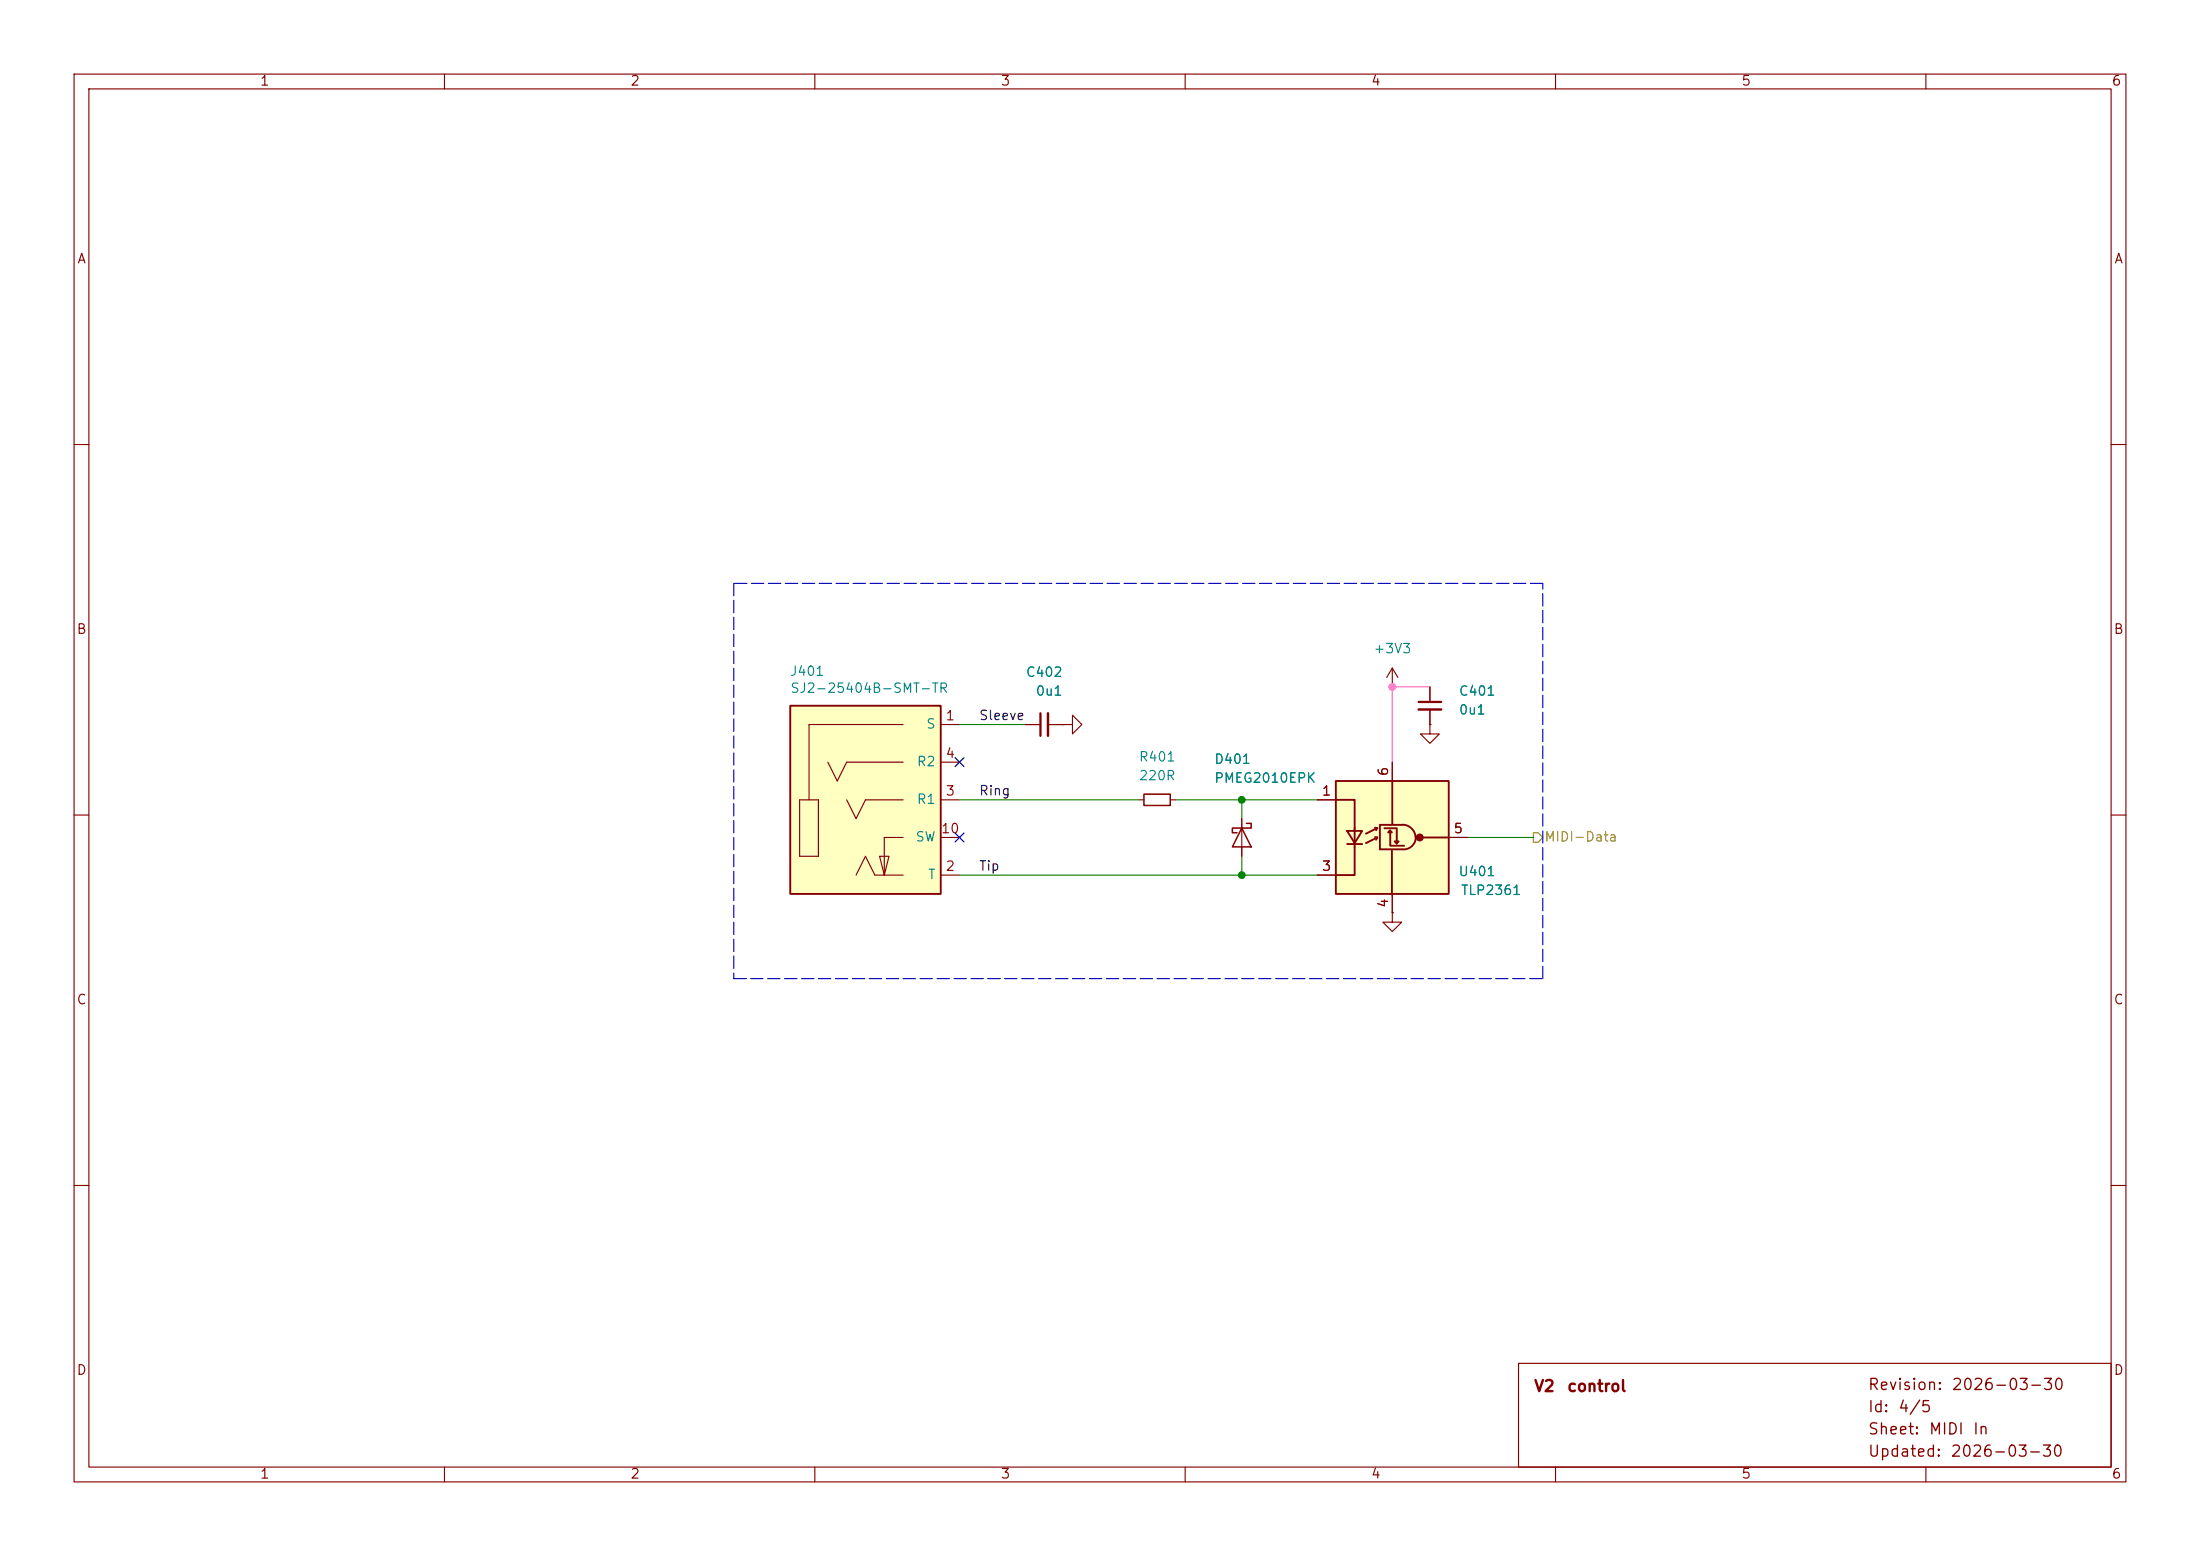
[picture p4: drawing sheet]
<svg xmlns="http://www.w3.org/2000/svg" width="297mm" height="210mm" viewBox="0 0 297 210" stroke-linecap="round" stroke-linejoin="round" font-family="sans-serif">
<g fill="none" stroke="#840000" stroke-width=".15">
<path d="M10 10h277v190h-277zM12 12h273v186h-273zM60 10v2M110 10v2M160 10v2M210 10v2M260 10v2M10 60h2M285 60h2M188 92.7h.1M188 90.2l-.8 1.2M188 90.2l.7 1.2"/>
<path d="M188 90.2v2.5M10 110h2M285 110h2M188 123.2v1.3h1.2l-1.2 1.2-1.3-1.2h1.3M188 123.2h.1M10 160h2M285 160h2M60 198v2M110 198v2M160 198v2M205 184h80v14h-80zM210 198v2"/>
<path d="M260 198v2"/>
</g>
<path d="M180.3 105.4h15.3v15.3h-15.3z" fill="#ffffc2"/>
<g fill="none" stroke="#840000" stroke-width=".25">
<path d="M180.3 105.4h15.3v15.3h-15.3zM180.3 108h2.6v5.8M181.9 112.1h2l-1 1.7zM181.9 113.9h2M182.9 113.9v4.2h-2.6M185.6 111.7l.3 .1M185.6 113h.3M185.9 111.8l-1.5 .7M185.9 113l-1.5 .8M185.9 111.8l-.1 .3M185.9 113l-.1 .3M186.9 111.8h1.7v2"/>
<path d="M187.4 112.3l.3-.2 .2 .2zM187.7 112.4v1.7h1.9M187.9 114.8v5.9M188 105.4v5.8M188.5 113.8l-.2-.2h.5l-.3 .2M189.3 111.3a1.8 1.8 0 0 1 1.8 1.8M189.3 111.3h-3v3.3h3M191.1 113.1a1.66 1.66 0 0 1-1.7 1.5M192 113h3.7"/>
</g>
<circle cx="191.7" cy="113" r=".46" fill="#840000" stroke="#840000" stroke-width=".15"/>
<path d="M138.4 97.8h2.1M141.5 97.8h2M143.5 97.8h1.3v-1.3l1.2 1.3-1.2 1.3v-1.3M143.5 97.8h.1M153.7 108h.7M158 108h.7M177.8 108h2.5M177.8 118.1h2.5M188 102.9v2.5M195.6 113h2.5M188 120.7v2.5" fill="none" stroke="#840000" stroke-width=".15"/>
<path d="M154.4 107.2h3.6v1.5h-3.6z" fill="none" stroke="#840000" stroke-width=".2"/>
<path d="M140.5 96.3v3" fill="none" stroke="#840000" stroke-width=".3"/>
<path d="M141.5 96.3v3" fill="none" stroke="#840000" stroke-width=".33"/>
<g fill="#ffffc2">
<path d="M106.7 95.3h20.3v25.4h-20.3z"/>
<path d="M118.7 115.6h1.3l-.6 2.5z"/>
</g>
<path d="M106.7 95.3h20.3v25.4h-20.3z" fill="none" stroke="#840000" stroke-width=".25"/>
<g fill="none" stroke="#840000" stroke-width=".15">
<path d="M121.9 97.8h-12.7v10.2M127 97.8h2.5M138.4 97.8h2.1M141.5 97.8h2M143.5 97.8h.1M193 97.8v1.3h1.3l-1.3 1.2-1.2-1.2h1.2M193 97.8h.1M193 92.7v2M193 95.8v2M107.9 108h2.6v7.6h-2.6zM111.8 102.9l1.2 2.5 1.3-2.5h7.6M114.3 108l1.3 2.5 1.2-2.5h5.1"/>
<path d="M115.6 118.1l1.2-2.5 1.3 2.5h3.8M118.7 115.6h1.3l-.6 2.5zM121.9 113h-2.5v5.1M127 108h2.5M127 118.1h2.5M127 102.9h2.5M127 113h2.5M167.6 110.5v5.1M177.8 108h2.5M177.8 118.1h2.5M188 102.9v2.5M195.6 113h2.5"/>
<path d="M188 123.2h.1M188 120.7v2.5"/>
</g>
<path d="M191.5 94.7h3.1" fill="none" stroke="#840000" stroke-width=".3"/>
<path d="M191.5 95.8h3.1" fill="none" stroke="#840000" stroke-width=".33"/>
<path d="M167.6 111.8l1.3 2.5h-2.5zM168.3 111.1h.6v.7h-2.5v.6h.6" fill="none" stroke="#840000" stroke-width=".2"/>
<path d="M207 112.4h.6l.7 .6-.7 .7h-.6z" fill="none" stroke="#848400" stroke-width=".15"/>
<path d="M99.1 78.7v53.4M208.3 78.7h-109.2M99.1 132.1h109.2M208.3 132.1v-53.4" fill="none" stroke="#0000c2" stroke-width=".15" stroke-dasharray="1.7 .6"/>
<path d="M129.5 97.8h8.9M129.5 118.1h48.3M129.5 108h24.2M158.7 108h19.1M167.6 108v2.5M167.6 115.6v2.5M198.1 113h8.9" fill="none" stroke="#008400" stroke-width=".15"/>
<path d="M193 92.7h-5v10.2" fill="none" stroke="#ff5cbb" stroke-width=".15"/>
<path d="M128.9 112.4l1.2 1.2M128.9 102.3l1.2 1.2M130.1 112.4l-1.2 1.2M130.1 102.3l-1.2 1.2" fill="none" stroke="#000084" stroke-width=".15"/>
<g fill="#008400" stroke="#008400" stroke-width=".14">
<circle cx="167.6" cy="108" r=".46"/>
<circle cx="167.6" cy="118.1" r=".46"/>
</g>
<circle cx="188" cy="92.7" r=".46" fill="#ff5cbb" stroke="#ff5cbb" stroke-width=".14"/>
<g font-size="1.5" fill="#840000">
<text x="207" y="188.2">V2</text>
<text x="211.5" y="188.2">control</text>
<text x="252.1" y="188">Revision:</text>
<text x="252.1" y="191">Id:</text>
<text x="256.2" y="191">4/5</text>
<text x="263.4" y="188">2026-03-30</text>
<text x="252.1" y="197">Updated:</text>
<text x="252.1" y="194">Sheet:</text>
<text x="260.3" y="194">MIDI</text>
<text x="263.2" y="197">2026-03-30</text>
<text x="266.2" y="194">In</text>
</g>
<g font-size="1.3" fill="#840000">
<text x="35" y="11.9">1</text>
<text x="85" y="11.9">2</text>
<text x="135" y="11.9">3</text>
<text x="185" y="11.9">4</text>
<text x="235" y="11.9">5</text>
<text x="285" y="11.9">6</text>
<text x="10.3" y="35.9">A</text>
<text x="285.3" y="35.9">A</text>
<text x="10.3" y="85.9">B</text>
<text x="285.3" y="85.9">B</text>
<text x="127.6" y="97.5">1</text>
<text x="127.6" y="107.7">3</text>
<text x="127.6" y="102.6">4</text>
<text x="178.4" y="107.7">1</text>
<text x="187.7" y="104.8" transform="rotate(-90 187.7 104.8)">6</text>
<text x="127" y="112.8">10</text>
<text x="196.1" y="112.8">5</text>
<text x="127.6" y="117.9">2</text>
<text x="178.4" y="117.9">3</text>
<text x="187.7" y="122.6" transform="rotate(-90 187.7 122.6)">4</text>
<text x="10.3" y="135.9">C</text>
<text x="285.3" y="135.9">C</text>
<text x="10.3" y="185.9">D</text>
<text x="285.3" y="185.9">D</text>
<text x="35" y="199.9">1</text>
<text x="85" y="199.9">2</text>
<text x="135" y="199.9">3</text>
<text x="185" y="199.9">4</text>
<text x="235" y="199.9">5</text>
<text x="285" y="199.9">6</text>
</g>
<g font-size="1.3" fill="#008484">
<text x="185.3" y="88.5">+3V3</text>
<text x="106.6" y="91.5">J401</text>
<text x="106.6" y="93.8">SJ2-25404B-SMT-TR</text>
<text x="138.4" y="91.7">C402</text>
<text x="139.7" y="94.2">0u1</text>
<text x="196.9" y="94.2">C401</text>
<text x="125" y="98.7">S</text>
<text x="196.9" y="96.8">0u1</text>
<text x="123.7" y="103.7">R2</text>
<text x="153.7" y="103.1">R401</text>
<text x="153.7" y="105.6">220R</text>
<text x="163.8" y="103.4">D401</text>
<text x="163.8" y="106">PMEG2010EPK</text>
<text x="123.5" y="113.9">SW</text>
<text x="123.7" y="108.8">R1</text>
<text x="125.2" y="119">T</text>
<text x="196.8" y="118.6">U401</text>
<text x="197.1" y="121.1">TLP2361</text>
</g>
<g font-size="1.3">
<text x="132.1" y="97.5">Sleeve</text>
<text x="132.1" y="107.7">Ring</text>
<text x="132.1" y="117.8">Tip</text>
</g>
<text font-size="1.3" fill="#848400" x="208.4" y="113.9">MIDI-Data</text>
</svg>
